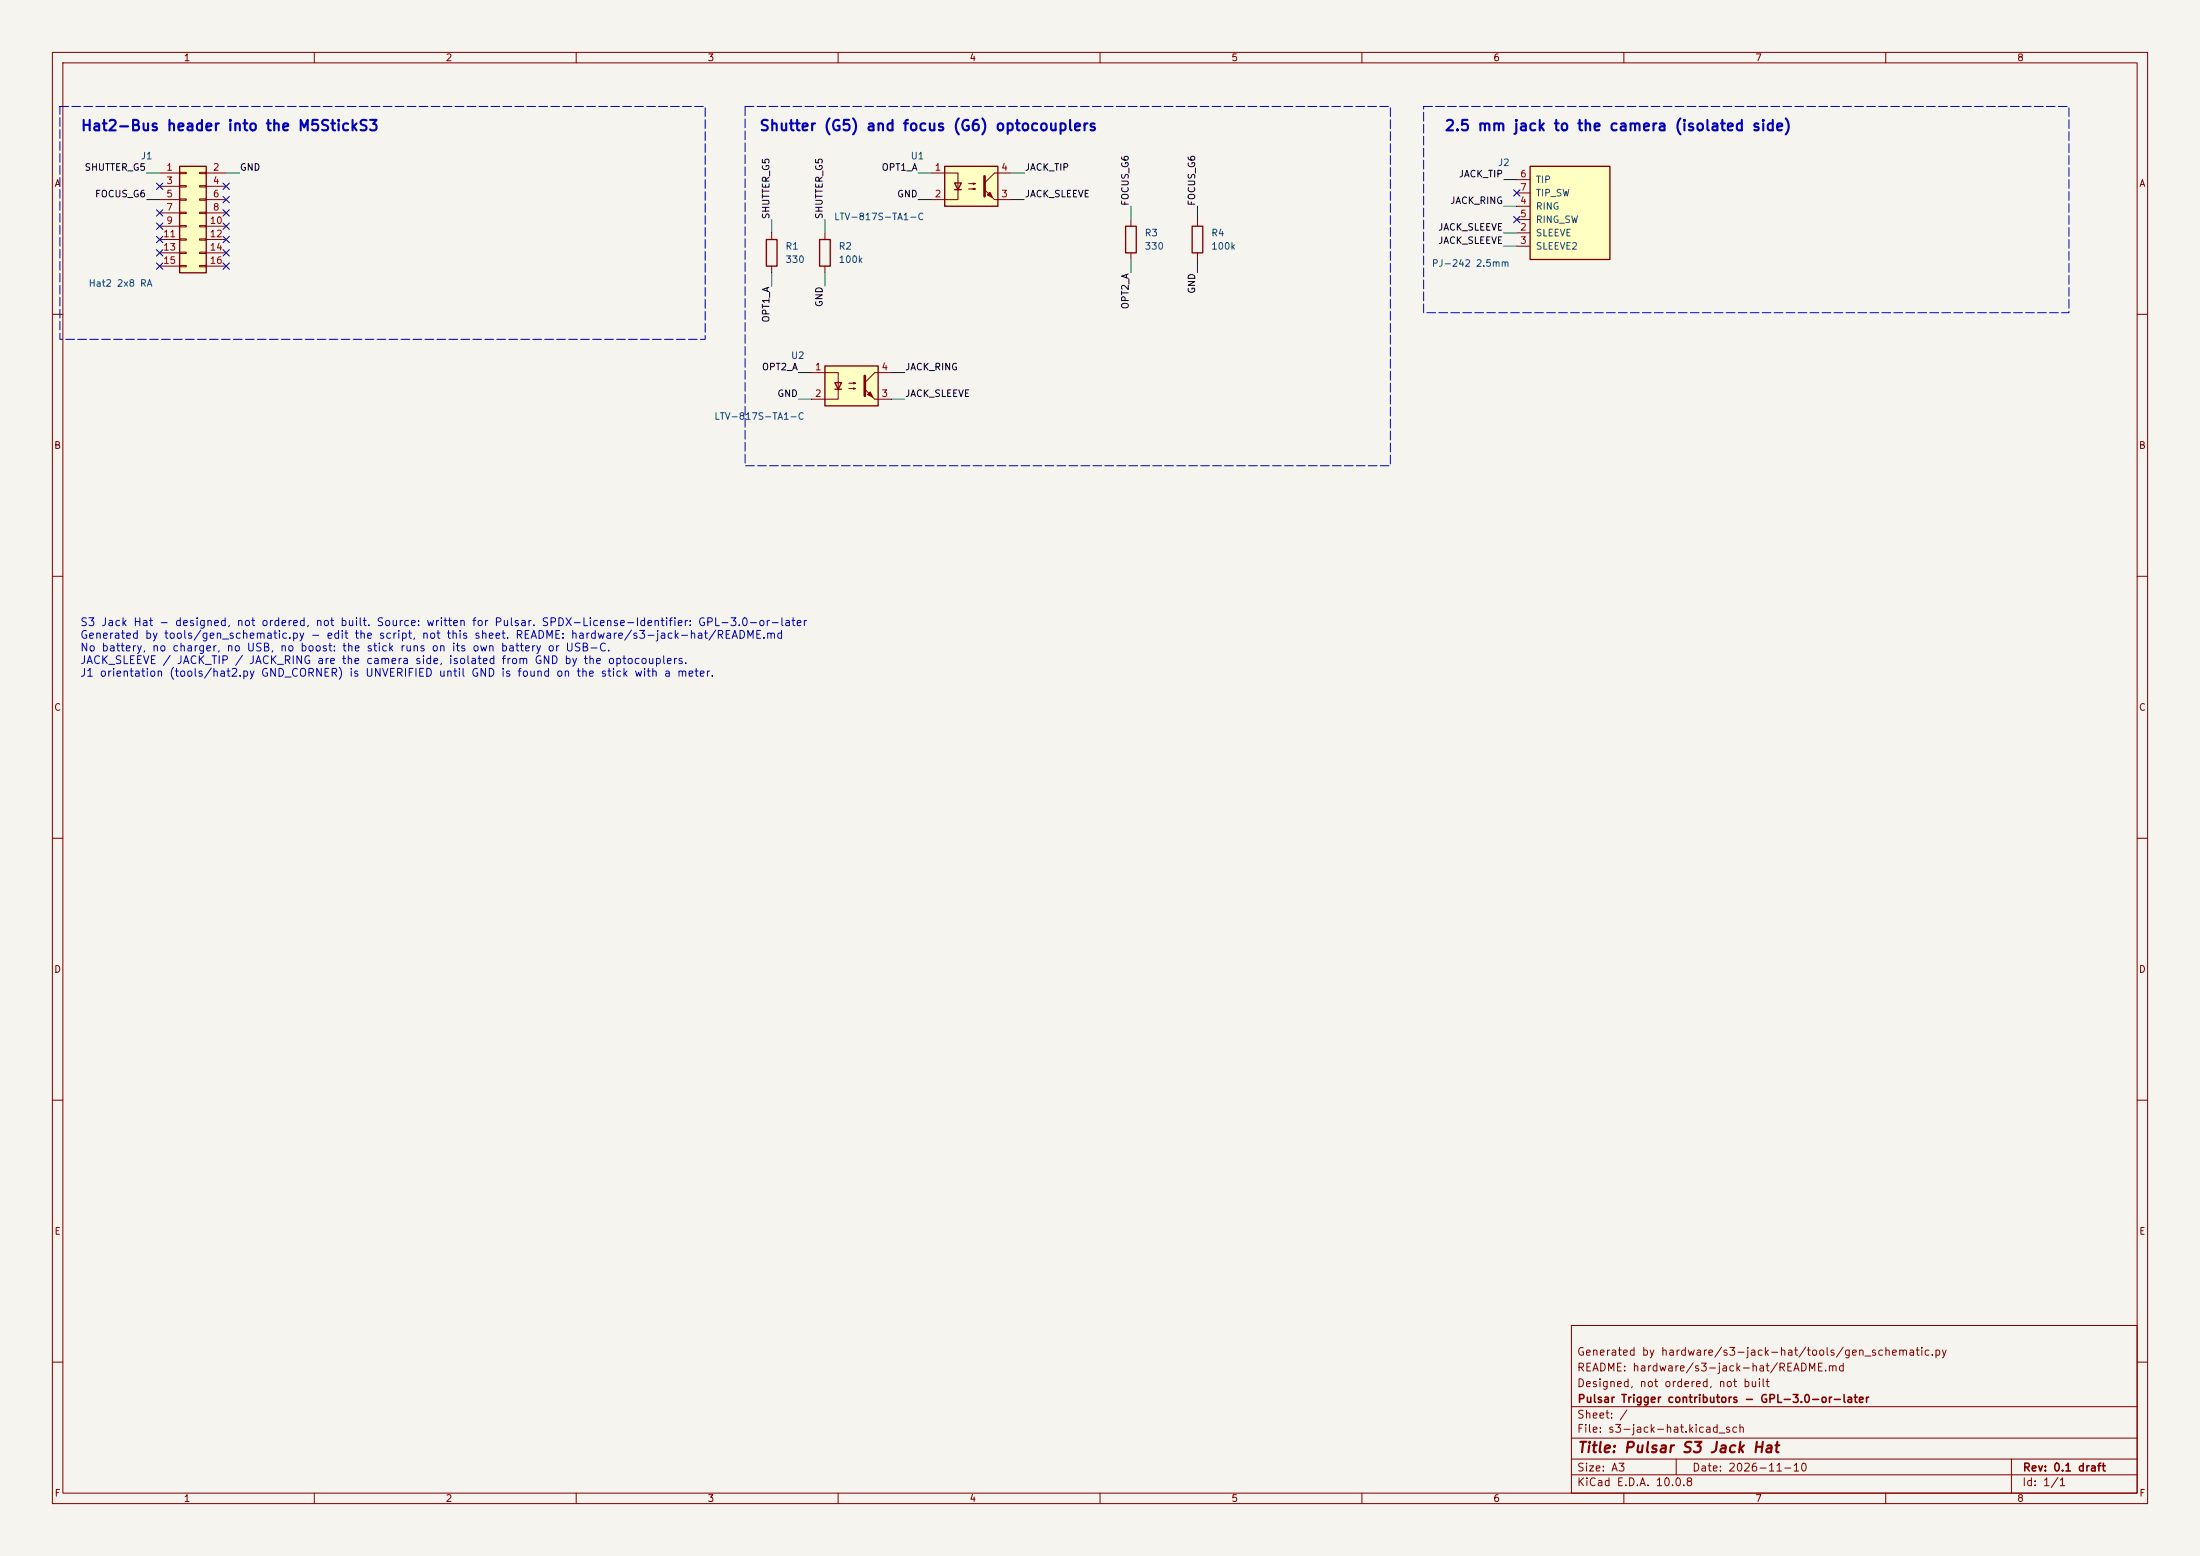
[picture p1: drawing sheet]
(kicad_sch
 (version 20250610)
 (generator "eeschema")
 (generator_version "10.0")
 (paper "A3")
 (title_block
  (title "Pulsar S3 Jack Hat")
  (date "2026-11-10")
  (rev "0.1 draft")
  (company "Pulsar Trigger contributors - GPL-3.0-or-later")
  (comment 1 "Designed, not ordered, not built")
  (comment 2 "README: hardware/s3-jack-hat/README.md")
  (comment 3 "Generated by hardware/s3-jack-hat/tools/gen_schematic.py"))
 (lib_symbols
  (symbol "Connector_Generic:Conn_02x08_Odd_Even"
   (pin_names
    (offset 1.016) (hide yes)) (exclude_from_sim no) (in_bom yes) (on_board yes)
   (in_pos_files yes)
   (duplicate_pin_numbers_are_jumpers no)
   (property "Reference" "J" (at 1.27 10.16 0) (show_name no) (do_not_autoplace no) (effects (font (size 1.27 1.27))))
   (property "Value" "Conn_02x08_Odd_Even" (at 1.27 -12.7 0) (show_name no) (do_not_autoplace no) (effects (font (size 1.27 1.27))))
   (property "Footprint" "" (at 0 0 0) (show_name no) (do_not_autoplace no) (hide yes) (effects (font (size 1.27 1.27))))
   (property "Datasheet" "" (at 0 0 0) (show_name no) (do_not_autoplace no) (hide yes) (effects (font (size 1.27 1.27))))
   (property "Description" "Generic connector, double row, 02x08, odd/even pin numbering scheme (row 1 odd numbers, row 2 even numbers), script generated (kicad-library-utils/schlib/autogen/connector/)" (at 0 0 0) (show_name no) (do_not_autoplace no) (hide yes) (effects (font (size 1.27 1.27))))
   (symbol "Conn_02x08_Odd_Even_1_1"
    (rectangle (start -1.27 8.89) (end 3.81 -11.43) (stroke (width 0.254) (type default)) (fill (type background)))
    (rectangle (start -1.27 7.747) (end 0 7.493) (stroke (width 0.1524) (type default)) (fill (type none)))
    (rectangle (start -1.27 5.207) (end 0 4.953) (stroke (width 0.1524) (type default)) (fill (type none)))
    (rectangle (start -1.27 2.667) (end 0 2.413) (stroke (width 0.1524) (type default)) (fill (type none)))
    (rectangle (start -1.27 0.127) (end 0 -0.127) (stroke (width 0.1524) (type default)) (fill (type none)))
    (rectangle (start -1.27 -2.413) (end 0 -2.667) (stroke (width 0.1524) (type default)) (fill (type none)))
    (rectangle (start -1.27 -4.953) (end 0 -5.207) (stroke (width 0.1524) (type default)) (fill (type none)))
    (rectangle (start -1.27 -7.493) (end 0 -7.747) (stroke (width 0.1524) (type default)) (fill (type none)))
    (rectangle (start -1.27 -10.033) (end 0 -10.287) (stroke (width 0.1524) (type default)) (fill (type none)))
    (rectangle (start 3.81 7.747) (end 2.54 7.493) (stroke (width 0.1524) (type default)) (fill (type none)))
    (rectangle (start 3.81 5.207) (end 2.54 4.953) (stroke (width 0.1524) (type default)) (fill (type none)))
    (rectangle (start 3.81 2.667) (end 2.54 2.413) (stroke (width 0.1524) (type default)) (fill (type none)))
    (rectangle (start 3.81 0.127) (end 2.54 -0.127) (stroke (width 0.1524) (type default)) (fill (type none)))
    (rectangle (start 3.81 -2.413) (end 2.54 -2.667) (stroke (width 0.1524) (type default)) (fill (type none)))
    (rectangle (start 3.81 -4.953) (end 2.54 -5.207) (stroke (width 0.1524) (type default)) (fill (type none)))
    (rectangle (start 3.81 -7.493) (end 2.54 -7.747) (stroke (width 0.1524) (type default)) (fill (type none)))
    (rectangle (start 3.81 -10.033) (end 2.54 -10.287) (stroke (width 0.1524) (type default)) (fill (type none)))
    (pin passive line (at -5.08 7.62 0) (length 3.81) (name "Pin_1" (effects (font (size 1.27 1.27)))) (number "1" (effects (font (size 1.27 1.27)))))
    (pin passive line (at 7.62 7.62 180) (length 3.81) (name "Pin_2" (effects (font (size 1.27 1.27)))) (number "2" (effects (font (size 1.27 1.27)))))
    (pin passive line (at -5.08 5.08 0) (length 3.81) (name "Pin_3" (effects (font (size 1.27 1.27)))) (number "3" (effects (font (size 1.27 1.27)))))
    (pin passive line (at 7.62 5.08 180) (length 3.81) (name "Pin_4" (effects (font (size 1.27 1.27)))) (number "4" (effects (font (size 1.27 1.27)))))
    (pin passive line (at -5.08 2.54 0) (length 3.81) (name "Pin_5" (effects (font (size 1.27 1.27)))) (number "5" (effects (font (size 1.27 1.27)))))
    (pin passive line (at 7.62 2.54 180) (length 3.81) (name "Pin_6" (effects (font (size 1.27 1.27)))) (number "6" (effects (font (size 1.27 1.27)))))
    (pin passive line (at -5.08 0 0) (length 3.81) (name "Pin_7" (effects (font (size 1.27 1.27)))) (number "7" (effects (font (size 1.27 1.27)))))
    (pin passive line (at 7.62 0 180) (length 3.81) (name "Pin_8" (effects (font (size 1.27 1.27)))) (number "8" (effects (font (size 1.27 1.27)))))
    (pin passive line (at -5.08 -2.54 0) (length 3.81) (name "Pin_9" (effects (font (size 1.27 1.27)))) (number "9" (effects (font (size 1.27 1.27)))))
    (pin passive line (at 7.62 -2.54 180) (length 3.81) (name "Pin_10" (effects (font (size 1.27 1.27)))) (number "10" (effects (font (size 1.27 1.27)))))
    (pin passive line (at -5.08 -5.08 0) (length 3.81) (name "Pin_11" (effects (font (size 1.27 1.27)))) (number "11" (effects (font (size 1.27 1.27)))))
    (pin passive line (at 7.62 -5.08 180) (length 3.81) (name "Pin_12" (effects (font (size 1.27 1.27)))) (number "12" (effects (font (size 1.27 1.27)))))
    (pin passive line (at -5.08 -7.62 0) (length 3.81) (name "Pin_13" (effects (font (size 1.27 1.27)))) (number "13" (effects (font (size 1.27 1.27)))))
    (pin passive line (at 7.62 -7.62 180) (length 3.81) (name "Pin_14" (effects (font (size 1.27 1.27)))) (number "14" (effects (font (size 1.27 1.27)))))
    (pin passive line (at -5.08 -10.16 0) (length 3.81) (name "Pin_15" (effects (font (size 1.27 1.27)))) (number "15" (effects (font (size 1.27 1.27)))))
    (pin passive line (at 7.62 -10.16 180) (length 3.81) (name "Pin_16" (effects (font (size 1.27 1.27)))) (number "16" (effects (font (size 1.27 1.27))))))
   (embedded_fonts no))
  (symbol "Device:R"
   (pin_numbers (hide yes))
   (pin_names
    (offset 0)) (exclude_from_sim no) (in_bom yes) (on_board yes)
   (in_pos_files yes)
   (duplicate_pin_numbers_are_jumpers no)
   (property "Reference" "R" (at 2.032 0 90) (show_name no) (do_not_autoplace no) (effects (font (size 1.27 1.27))))
   (property "Value" "R" (at 0 0 90) (show_name no) (do_not_autoplace no) (effects (font (size 1.27 1.27))))
   (property "Footprint" "" (at -1.778 0 90) (show_name no) (do_not_autoplace no) (hide yes) (effects (font (size 1.27 1.27))))
   (property "Datasheet" "" (at 0 0 0) (show_name no) (do_not_autoplace no) (hide yes) (effects (font (size 1.27 1.27))))
   (property "Description" "Resistor" (at 0 0 0) (show_name no) (do_not_autoplace no) (hide yes) (effects (font (size 1.27 1.27))))
   (symbol "R_0_1"
    (rectangle (start -1.016 -2.54) (end 1.016 2.54) (stroke (width 0.254) (type default)) (fill (type none))))
   (symbol "R_1_1"
    (pin passive line (at 0 3.81 270) (length 1.27) (name "" (effects (font (size 1.27 1.27)))) (number "1" (effects (font (size 1.27 1.27)))))
    (pin passive line (at 0 -3.81 90) (length 1.27) (name "" (effects (font (size 1.27 1.27)))) (number "2" (effects (font (size 1.27 1.27))))))
   (embedded_fonts no))
  (symbol "Isolator:LTV-817S"
   (pin_names
    (offset 1.016)) (exclude_from_sim no) (in_bom yes) (on_board yes)
   (in_pos_files yes)
   (duplicate_pin_numbers_are_jumpers no)
   (property "Reference" "U" (at -3.81 5.08 0) (show_name no) (do_not_autoplace no) (effects (font (size 1.27 1.27))))
   (property "Value" "LTV-817S" (at 0 -5.08 0) (show_name no) (do_not_autoplace no) (effects (font (size 1.27 1.27))))
   (property "Footprint" "Package_DIP:SMDIP-4_W9.53mm" (at 0 -7.62 0) (show_name no) (do_not_autoplace no) (hide yes) (effects (font (size 1.27 1.27))))
   (property "Datasheet" "http://www.us.liteon.com/downloads/LTV-817-827-847.PDF" (at -8.89 7.62 0) (show_name no) (do_not_autoplace no) (hide yes) (effects (font (size 1.27 1.27))))
   (property "Description" "DC Optocoupler, Vce 35V, CTR 50%, SMDIP-4" (at 0 0 0) (show_name no) (do_not_autoplace no) (hide yes) (effects (font (size 1.27 1.27))))
   (symbol "LTV-817S_1_1"
    (rectangle (start -5.08 3.81) (end 5.08 -3.81) (stroke (width 0.254) (type default)) (fill (type background)))
    (polyline (pts (xy -5.08 2.54) (xy -2.54 2.54) (xy -2.54 -0.762)) (stroke (width 0) (type default)) (fill (type none)))
    (polyline (pts (xy -3.175 -0.635) (xy -1.905 -0.635)) (stroke (width 0.254) (type default)) (fill (type none)))
    (polyline (pts (xy -2.54 -0.635) (xy -2.54 -2.54) (xy -5.08 -2.54)) (stroke (width 0) (type default)) (fill (type none)))
    (polyline (pts (xy -2.54 -0.635) (xy -3.175 0.635) (xy -1.905 0.635) (xy -2.54 -0.635)) (stroke (width 0.254) (type default)) (fill (type none)))
    (polyline (pts (xy -0.508 0.508) (xy 0.762 0.508) (xy 0.381 0.381) (xy 0.381 0.635) (xy 0.762 0.508)) (stroke (width 0) (type default)) (fill (type none)))
    (polyline (pts (xy -0.508 -0.508) (xy 0.762 -0.508) (xy 0.381 -0.635) (xy 0.381 -0.381) (xy 0.762 -0.508)) (stroke (width 0) (type default)) (fill (type none)))
    (polyline (pts (xy 2.54 1.905) (xy 2.54 -1.905)) (stroke (width 0.508) (type default)) (fill (type none)))
    (polyline (pts (xy 2.54 0.635) (xy 4.445 2.54)) (stroke (width 0) (type default)) (fill (type none)))
    (polyline (pts (xy 3.048 -1.651) (xy 3.556 -1.143) (xy 4.064 -2.159) (xy 3.048 -1.651)) (stroke (width 0) (type default)) (fill (type outline)))
    (polyline (pts (xy 4.445 2.54) (xy 5.08 2.54)) (stroke (width 0) (type default)) (fill (type none)))
    (polyline (pts (xy 4.445 -2.54) (xy 2.54 -0.635)) (stroke (width 0) (type default)) (fill (type outline)))
    (polyline (pts (xy 4.445 -2.54) (xy 5.08 -2.54)) (stroke (width 0) (type default)) (fill (type none)))
    (pin passive line (at -7.62 2.54 0) (length 2.54) (name "" (effects (font (size 1.27 1.27)))) (number "1" (effects (font (size 1.27 1.27)))))
    (pin passive line (at -7.62 -2.54 0) (length 2.54) (name "" (effects (font (size 1.27 1.27)))) (number "2" (effects (font (size 1.27 1.27)))))
    (pin passive line (at 7.62 -2.54 180) (length 2.54) (name "" (effects (font (size 1.27 1.27)))) (number "3" (effects (font (size 1.27 1.27)))))
    (pin passive line (at 7.62 2.54 180) (length 2.54) (name "" (effects (font (size 1.27 1.27)))) (number "4" (effects (font (size 1.27 1.27))))))
   (embedded_fonts no))
  (symbol "s3-jack-hat:PJ-242"
   (pin_names
    (offset 1.016)) (exclude_from_sim no) (in_bom yes) (on_board yes)
   (in_pos_files yes)
   (duplicate_pin_numbers_are_jumpers no)
   (property "Reference" "J" (at -7.62 10.16 0) (effects (font (size 1.27 1.27)) (justify left bottom)))
   (property "Value" "PJ-242" (at -7.62 -10.16 0) (effects (font (size 1.27 1.27)) (justify left top)))
   (property "Footprint" "" (at 0 0 0) (hide yes) (effects (font (size 1.27 1.27))))
   (property "Datasheet" "https://www.lcsc.com/datasheet/lcsc_datasheet_1912111437_SHOU-HAN-PJ-242_C431536.pdf" (at 0 0 0) (hide yes) (effects (font (size 1.27 1.27))))
   (property "Description" "2.5 mm SMD jack, Shou Han PJ-242. 2 = sleeve, 3 = sleeve-zone contact, 4 = ring (5 = its switch), 6 = tip (7 = its switch); read from the drawing, confirm with a meter" (at 0 0 0) (hide yes) (effects (font (size 1.27 1.27))))
   (symbol "PJ-242_0_1"
    (rectangle (start -7.62 8.89) (end 7.62 -8.89) (stroke (width 0.254) (type default)) (fill (type background))))
   (symbol "PJ-242_1_1"
    (pin passive line (at -10.16 6.35 0) (length 2.54) (name "TIP" (effects (font (size 1.27 1.27)))) (number "6" (effects (font (size 1.27 1.27)))))
    (pin passive line (at -10.16 3.81 0) (length 2.54) (name "TIP_SW" (effects (font (size 1.27 1.27)))) (number "7" (effects (font (size 1.27 1.27)))))
    (pin passive line (at -10.16 1.27 0) (length 2.54) (name "RING" (effects (font (size 1.27 1.27)))) (number "4" (effects (font (size 1.27 1.27)))))
    (pin passive line (at -10.16 -1.27 0) (length 2.54) (name "RING_SW" (effects (font (size 1.27 1.27)))) (number "5" (effects (font (size 1.27 1.27)))))
    (pin passive line (at -10.16 -3.81 0) (length 2.54) (name "SLEEVE" (effects (font (size 1.27 1.27)))) (number "2" (effects (font (size 1.27 1.27)))))
    (pin passive line (at -10.16 -6.35 0) (length 2.54) (name "SLEEVE2" (effects (font (size 1.27 1.27)))) (number "3" (effects (font (size 1.27 1.27))))))
   (embedded_fonts no))
  (symbol "power:PWR_FLAG"
   (power global)
   (pin_numbers (hide yes))
   (pin_names
    (offset 0) (hide yes)) (exclude_from_sim no) (in_bom yes) (on_board yes)
   (in_pos_files yes)
   (duplicate_pin_numbers_are_jumpers no)
   (property "Reference" "#FLG" (at 0 1.905 0) (show_name no) (do_not_autoplace no) (hide yes) (effects (font (size 1.27 1.27))))
   (property "Value" "PWR_FLAG" (at 0 3.81 0) (show_name no) (do_not_autoplace no) (effects (font (size 1.27 1.27))))
   (property "Footprint" "" (at 0 0 0) (show_name no) (do_not_autoplace no) (hide yes) (effects (font (size 1.27 1.27))))
   (property "Datasheet" "" (at 0 0 0) (show_name no) (do_not_autoplace no) (hide yes) (effects (font (size 1.27 1.27))))
   (property "Description" "Special symbol for telling ERC where power comes from" (at 0 0 0) (show_name no) (do_not_autoplace no) (hide yes) (effects (font (size 1.27 1.27))))
   (symbol "PWR_FLAG_0_0"
    (pin power_out line (at 0 0 90) (length 0) (name "" (effects (font (size 1.27 1.27)))) (number "1" (effects (font (size 1.27 1.27))))))
   (symbol "PWR_FLAG_0_1"
    (polyline (pts (xy 0 0) (xy 0 1.27) (xy -1.016 1.905) (xy 0 2.54) (xy 1.016 1.905) (xy 0 1.27)) (stroke (width 0) (type default)) (fill (type none))))
   (embedded_fonts no)))
 (text "Hat2-Bus header into the M5StickS3"
  (exclude_from_sim no)
  (at 15.24 25.4 0)
  (effects (font (size 2 2)
    (bold yes)) (justify left bottom)))
 (rectangle
  (start 11.43 20.32)
  (end 134.62 64.77)
  (stroke (width 0) (type dash))
  (fill (type none)))
 (symbol
  (lib_id "Connector_Generic:Conn_02x08_Odd_Even")
  (at 35.56 40.64 0)
  (unit 1)
  (exclude_from_sim no)
  (in_bom yes)
  (on_board yes)
  (dnp no)
  (property "Reference" "J1" (at 29.21 30.48 0) (effects (font (size 1.27 1.27)) (justify right bottom)))
  (property "Value" "Hat2 2x8 RA" (at 29.21 53.34 0) (effects (font (size 1.27 1.27)) (justify right top)))
  (property "Footprint" "Connector_PinHeader_2.54mm:PinHeader_2x08_P2.54mm_Horizontal" (at 35.56 40.64 0) (hide yes) (effects (font (size 1.27 1.27))))
  (property "Datasheet" "" (at 35.56 40.64 0) (hide yes) (effects (font (size 1.27 1.27))))
  (property "Description" "Generic connector, double row, 02x08, odd/even pin numbering scheme (row 1 odd numbers, row 2 even numbers), script generated (kicad-library-utils/schlib/autogen/connector/)" (at 35.56 40.64 0) (hide yes) (effects (font (size 1.27 1.27))))
  (property "LCSC" "C27985210" (at 35.56 40.64 0) (hide yes) (effects (font (size 1.27 1.27))))
  (property "MPN" "HC-PZ254-13.8L-2x8PWA" (at 35.56 40.64 0) (hide yes) (effects (font (size 1.27 1.27))))
  (property "Note" "Hong Cheng drawing: 2.5 mm insulator, 6.0 mm mating pin, 3.0 mm tail. Alternate: C54907672 (Shou Han PZ2.54-2x8PWZ-L18.8-A, no drawing on JLC). Pad -> Hat2 signal from tools/hat2.py, GND_CORNER=('lower', 'left') (UNVERIFIED). Pads: 1=G5, 2=GND, 3=G4, 4=EXT_5V, 5=G6, 6=G0, 7=G7, 8=G1, 9=G43, 10=G8, 11=G44, 12=BAT, 13=G2, 14=3V3_L2, 15=G3, 16=5V_IN" (at 35.56 40.64 0) (hide yes) (effects (font (size 1.27 1.27))))
  (pin "1")
  (pin "2")
  (pin "3")
  (pin "4")
  (pin "5")
  (pin "6")
  (pin "7")
  (pin "8")
  (pin "9")
  (pin "10")
  (pin "11")
  (pin "12")
  (pin "13")
  (pin "14")
  (pin "15")
  (pin "16"))
 (wire
  (pts (xy 30.48 33.02) (xy 27.94 33.02))
  (stroke (width 0) (type default)))
 (label "SHUTTER_G5"
  (at 27.94 33.02 180)
  (effects (font (size 1.27 1.27)) (justify right bottom)))
 (wire
  (pts (xy 43.18 33.02) (xy 45.72 33.02))
  (stroke (width 0) (type default)))
 (label "GND"
  (at 45.72 33.02 0)
  (effects (font (size 1.27 1.27)) (justify left bottom)))
 (no_connect
  (at 30.48 35.56))
 (no_connect
  (at 43.18 35.56))
 (wire
  (pts (xy 30.48 38.1) (xy 27.94 38.1))
  (stroke (width 0) (type default)))
 (label "FOCUS_G6"
  (at 27.94 38.1 180)
  (effects (font (size 1.27 1.27)) (justify right bottom)))
 (no_connect
  (at 43.18 38.1))
 (no_connect
  (at 30.48 40.64))
 (no_connect
  (at 43.18 40.64))
 (no_connect
  (at 30.48 43.18))
 (no_connect
  (at 43.18 43.18))
 (no_connect
  (at 30.48 45.72))
 (no_connect
  (at 43.18 45.72))
 (no_connect
  (at 30.48 48.26))
 (no_connect
  (at 43.18 48.26))
 (no_connect
  (at 30.48 50.8))
 (no_connect
  (at 43.18 50.8))
 (text "Shutter (G5) and focus (G6) optocouplers"
  (exclude_from_sim no)
  (at 144.78 25.4 0)
  (effects (font (size 2 2)
    (bold yes)) (justify left bottom)))
 (rectangle
  (start 142.24 20.32)
  (end 265.43 88.9)
  (stroke (width 0) (type dash))
  (fill (type none)))
 (symbol
  (lib_id "Device:R")
  (at 147.32 48.26 0)
  (unit 1)
  (exclude_from_sim no)
  (in_bom yes)
  (on_board yes)
  (dnp no)
  (property "Reference" "R1" (at 149.86 46.99 0) (effects (font (size 1.27 1.27)) (justify left)))
  (property "Value" "330" (at 149.86 49.53 0) (effects (font (size 1.27 1.27)) (justify left)))
  (property "Footprint" "Resistor_SMD:R_0603_1608Metric" (at 147.32 48.26 0) (hide yes) (effects (font (size 1.27 1.27))))
  (property "Datasheet" "" (at 147.32 48.26 0) (hide yes) (effects (font (size 1.27 1.27))))
  (property "Description" "Resistor" (at 147.32 48.26 0) (hide yes) (effects (font (size 1.27 1.27))))
  (property "LCSC" "C23138" (at 147.32 48.26 0) (hide yes) (effects (font (size 1.27 1.27))))
  (property "MPN" "0603WAF3300T5E" (at 147.32 48.26 0) (hide yes) (effects (font (size 1.27 1.27))))
  (property "Note" "~5-6 mA at 3.3 V" (at 147.32 48.26 0) (hide yes) (effects (font (size 1.27 1.27))))
  (pin "1")
  (pin "2"))
 (wire
  (pts (xy 147.32 44.45) (xy 147.32 41.91))
  (stroke (width 0) (type default)))
 (label "SHUTTER_G5"
  (at 147.32 41.91 90)
  (effects (font (size 1.27 1.27)) (justify left bottom)))
 (wire
  (pts (xy 147.32 52.07) (xy 147.32 54.61))
  (stroke (width 0) (type default)))
 (label "OPT1_A"
  (at 147.32 54.61 270)
  (effects (font (size 1.27 1.27)) (justify right bottom)))
 (symbol
  (lib_id "Device:R")
  (at 157.48 48.26 0)
  (unit 1)
  (exclude_from_sim no)
  (in_bom yes)
  (on_board yes)
  (dnp no)
  (property "Reference" "R2" (at 160.02 46.99 0) (effects (font (size 1.27 1.27)) (justify left)))
  (property "Value" "100k" (at 160.02 49.53 0) (effects (font (size 1.27 1.27)) (justify left)))
  (property "Footprint" "Resistor_SMD:R_0603_1608Metric" (at 157.48 48.26 0) (hide yes) (effects (font (size 1.27 1.27))))
  (property "Datasheet" "" (at 157.48 48.26 0) (hide yes) (effects (font (size 1.27 1.27))))
  (property "Description" "Resistor" (at 157.48 48.26 0) (hide yes) (effects (font (size 1.27 1.27))))
  (property "LCSC" "C25803" (at 157.48 48.26 0) (hide yes) (effects (font (size 1.27 1.27))))
  (property "MPN" "0603WAF1003T5E" (at 157.48 48.26 0) (hide yes) (effects (font (size 1.27 1.27))))
  (property "Note" "Keeps the opto off while the S3 boots" (at 157.48 48.26 0) (hide yes) (effects (font (size 1.27 1.27))))
  (pin "1")
  (pin "2"))
 (wire
  (pts (xy 157.48 44.45) (xy 157.48 41.91))
  (stroke (width 0) (type default)))
 (label "SHUTTER_G5"
  (at 157.48 41.91 90)
  (effects (font (size 1.27 1.27)) (justify left bottom)))
 (wire
  (pts (xy 157.48 52.07) (xy 157.48 54.61))
  (stroke (width 0) (type default)))
 (label "GND"
  (at 157.48 54.61 270)
  (effects (font (size 1.27 1.27)) (justify right bottom)))
 (symbol
  (lib_id "Isolator:LTV-817S")
  (at 185.42 35.56 0)
  (unit 1)
  (exclude_from_sim no)
  (in_bom yes)
  (on_board yes)
  (dnp no)
  (property "Reference" "U1" (at 176.53 30.48 0) (effects (font (size 1.27 1.27)) (justify right bottom)))
  (property "Value" "LTV-817S-TA1-C" (at 176.53 40.64 0) (effects (font (size 1.27 1.27)) (justify right top)))
  (property "Footprint" "Package_DIP:SMDIP-4_W9.53mm" (at 185.42 35.56 0) (hide yes) (effects (font (size 1.27 1.27))))
  (property "Datasheet" "http://www.us.liteon.com/downloads/LTV-817-827-847.PDF" (at 185.42 35.56 0) (hide yes) (effects (font (size 1.27 1.27))))
  (property "Description" "DC Optocoupler, Vce 35V, CTR 50%, SMDIP-4" (at 185.42 35.56 0) (hide yes) (effects (font (size 1.27 1.27))))
  (property "LCSC" "C109227" (at 185.42 35.56 0) (hide yes) (effects (font (size 1.27 1.27))))
  (property "MPN" "LTV-817S-TA1-C" (at 185.42 35.56 0) (hide yes) (effects (font (size 1.27 1.27))))
  (property "Note" "Shutter" (at 185.42 35.56 0) (hide yes) (effects (font (size 1.27 1.27))))
  (pin "1")
  (pin "2")
  (pin "3")
  (pin "4"))
 (wire
  (pts (xy 177.8 33.02) (xy 175.26 33.02))
  (stroke (width 0) (type default)))
 (label "OPT1_A"
  (at 175.26 33.02 180)
  (effects (font (size 1.27 1.27)) (justify right bottom)))
 (wire
  (pts (xy 177.8 38.1) (xy 175.26 38.1))
  (stroke (width 0) (type default)))
 (label "GND"
  (at 175.26 38.1 180)
  (effects (font (size 1.27 1.27)) (justify right bottom)))
 (wire
  (pts (xy 193.04 38.1) (xy 195.58 38.1))
  (stroke (width 0) (type default)))
 (label "JACK_SLEEVE"
  (at 195.58 38.1 0)
  (effects (font (size 1.27 1.27)) (justify left bottom)))
 (wire
  (pts (xy 193.04 33.02) (xy 195.58 33.02))
  (stroke (width 0) (type default)))
 (label "JACK_TIP"
  (at 195.58 33.02 0)
  (effects (font (size 1.27 1.27)) (justify left bottom)))
 (symbol
  (lib_id "Device:R")
  (at 215.9 45.72 0)
  (unit 1)
  (exclude_from_sim no)
  (in_bom yes)
  (on_board yes)
  (dnp no)
  (property "Reference" "R3" (at 218.44 44.45 0) (effects (font (size 1.27 1.27)) (justify left)))
  (property "Value" "330" (at 218.44 46.99 0) (effects (font (size 1.27 1.27)) (justify left)))
  (property "Footprint" "Resistor_SMD:R_0603_1608Metric" (at 215.9 45.72 0) (hide yes) (effects (font (size 1.27 1.27))))
  (property "Datasheet" "" (at 215.9 45.72 0) (hide yes) (effects (font (size 1.27 1.27))))
  (property "Description" "Resistor" (at 215.9 45.72 0) (hide yes) (effects (font (size 1.27 1.27))))
  (property "LCSC" "C23138" (at 215.9 45.72 0) (hide yes) (effects (font (size 1.27 1.27))))
  (property "MPN" "0603WAF3300T5E" (at 215.9 45.72 0) (hide yes) (effects (font (size 1.27 1.27))))
  (property "Note" "~5-6 mA at 3.3 V" (at 215.9 45.72 0) (hide yes) (effects (font (size 1.27 1.27))))
  (pin "1")
  (pin "2"))
 (wire
  (pts (xy 215.9 41.91) (xy 215.9 39.37))
  (stroke (width 0) (type default)))
 (label "FOCUS_G6"
  (at 215.9 39.37 90)
  (effects (font (size 1.27 1.27)) (justify left bottom)))
 (wire
  (pts (xy 215.9 49.53) (xy 215.9 52.07))
  (stroke (width 0) (type default)))
 (label "OPT2_A"
  (at 215.9 52.07 270)
  (effects (font (size 1.27 1.27)) (justify right bottom)))
 (symbol
  (lib_id "Device:R")
  (at 228.6 45.72 0)
  (unit 1)
  (exclude_from_sim no)
  (in_bom yes)
  (on_board yes)
  (dnp no)
  (property "Reference" "R4" (at 231.14 44.45 0) (effects (font (size 1.27 1.27)) (justify left)))
  (property "Value" "100k" (at 231.14 46.99 0) (effects (font (size 1.27 1.27)) (justify left)))
  (property "Footprint" "Resistor_SMD:R_0603_1608Metric" (at 228.6 45.72 0) (hide yes) (effects (font (size 1.27 1.27))))
  (property "Datasheet" "" (at 228.6 45.72 0) (hide yes) (effects (font (size 1.27 1.27))))
  (property "Description" "Resistor" (at 228.6 45.72 0) (hide yes) (effects (font (size 1.27 1.27))))
  (property "LCSC" "C25803" (at 228.6 45.72 0) (hide yes) (effects (font (size 1.27 1.27))))
  (property "MPN" "0603WAF1003T5E" (at 228.6 45.72 0) (hide yes) (effects (font (size 1.27 1.27))))
  (property "Note" "Keeps the opto off while the S3 boots" (at 228.6 45.72 0) (hide yes) (effects (font (size 1.27 1.27))))
  (pin "1")
  (pin "2"))
 (wire
  (pts (xy 228.6 41.91) (xy 228.6 39.37))
  (stroke (width 0) (type default)))
 (label "FOCUS_G6"
  (at 228.6 39.37 90)
  (effects (font (size 1.27 1.27)) (justify left bottom)))
 (wire
  (pts (xy 228.6 49.53) (xy 228.6 52.07))
  (stroke (width 0) (type default)))
 (label "GND"
  (at 228.6 52.07 270)
  (effects (font (size 1.27 1.27)) (justify right bottom)))
 (symbol
  (lib_id "Isolator:LTV-817S")
  (at 162.56 73.66 0)
  (unit 1)
  (exclude_from_sim no)
  (in_bom yes)
  (on_board yes)
  (dnp no)
  (property "Reference" "U2" (at 153.67 68.58 0) (effects (font (size 1.27 1.27)) (justify right bottom)))
  (property "Value" "LTV-817S-TA1-C" (at 153.67 78.74 0) (effects (font (size 1.27 1.27)) (justify right top)))
  (property "Footprint" "Package_DIP:SMDIP-4_W9.53mm" (at 162.56 73.66 0) (hide yes) (effects (font (size 1.27 1.27))))
  (property "Datasheet" "http://www.us.liteon.com/downloads/LTV-817-827-847.PDF" (at 162.56 73.66 0) (hide yes) (effects (font (size 1.27 1.27))))
  (property "Description" "DC Optocoupler, Vce 35V, CTR 50%, SMDIP-4" (at 162.56 73.66 0) (hide yes) (effects (font (size 1.27 1.27))))
  (property "LCSC" "C109227" (at 162.56 73.66 0) (hide yes) (effects (font (size 1.27 1.27))))
  (property "MPN" "LTV-817S-TA1-C" (at 162.56 73.66 0) (hide yes) (effects (font (size 1.27 1.27))))
  (property "Note" "Focus" (at 162.56 73.66 0) (hide yes) (effects (font (size 1.27 1.27))))
  (pin "1")
  (pin "2")
  (pin "3")
  (pin "4"))
 (wire
  (pts (xy 154.94 71.12) (xy 152.4 71.12))
  (stroke (width 0) (type default)))
 (label "OPT2_A"
  (at 152.4 71.12 180)
  (effects (font (size 1.27 1.27)) (justify right bottom)))
 (wire
  (pts (xy 154.94 76.2) (xy 152.4 76.2))
  (stroke (width 0) (type default)))
 (label "GND"
  (at 152.4 76.2 180)
  (effects (font (size 1.27 1.27)) (justify right bottom)))
 (wire
  (pts (xy 170.18 76.2) (xy 172.72 76.2))
  (stroke (width 0) (type default)))
 (label "JACK_SLEEVE"
  (at 172.72 76.2 0)
  (effects (font (size 1.27 1.27)) (justify left bottom)))
 (wire
  (pts (xy 170.18 71.12) (xy 172.72 71.12))
  (stroke (width 0) (type default)))
 (label "JACK_RING"
  (at 172.72 71.12 0)
  (effects (font (size 1.27 1.27)) (justify left bottom)))
 (text "2.5 mm jack to the camera (isolated side)"
  (exclude_from_sim no)
  (at 275.59 25.4 0)
  (effects (font (size 2 2)
    (bold yes)) (justify left bottom)))
 (rectangle
  (start 271.78 20.32)
  (end 394.97 59.69)
  (stroke (width 0) (type dash))
  (fill (type none)))
 (symbol
  (lib_id "s3-jack-hat:PJ-242")
  (at 299.72 40.64 0)
  (unit 1)
  (exclude_from_sim no)
  (in_bom yes)
  (on_board yes)
  (dnp no)
  (property "Reference" "J2" (at 288.29 31.75 0) (effects (font (size 1.27 1.27)) (justify right bottom)))
  (property "Value" "PJ-242 2.5mm" (at 288.29 49.53 0) (effects (font (size 1.27 1.27)) (justify right top)))
  (property "Footprint" "s3-jack-hat:PJ-242_ShouHan" (at 299.72 40.64 0) (hide yes) (effects (font (size 1.27 1.27))))
  (property "Datasheet" "https://www.lcsc.com/datasheet/lcsc_datasheet_1912111437_SHOU-HAN-PJ-242_C431536.pdf" (at 299.72 40.64 0) (hide yes) (effects (font (size 1.27 1.27))))
  (property "Description" "2.5 mm SMD jack, Shou Han PJ-242. 2 = sleeve, 3 = sleeve-zone contact, 4 = ring (5 = its switch), 6 = tip (7 = its switch); read from the drawing, confirm with a meter" (at 299.72 40.64 0) (hide yes) (effects (font (size 1.27 1.27))))
  (property "LCSC" "C431536" (at 299.72 40.64 0) (hide yes) (effects (font (size 1.27 1.27))))
  (property "MPN" "PJ-242" (at 299.72 40.64 0) (hide yes) (effects (font (size 1.27 1.27))))
  (property "Note" "Pin roles read from the PJ-242 drawing: 6 tip, 4 ring, 2 + 3 sleeve; 5/7 switch contacts open. UNCONFIRMED: check with a meter and a Canon plug" (at 299.72 40.64 0) (hide yes) (effects (font (size 1.27 1.27))))
  (pin "6")
  (pin "7")
  (pin "4")
  (pin "5")
  (pin "2")
  (pin "3"))
 (wire
  (pts (xy 289.56 34.29) (xy 287.02 34.29))
  (stroke (width 0) (type default)))
 (label "JACK_TIP"
  (at 287.02 34.29 180)
  (effects (font (size 1.27 1.27)) (justify right bottom)))
 (no_connect
  (at 289.56 36.83))
 (wire
  (pts (xy 289.56 39.37) (xy 287.02 39.37))
  (stroke (width 0) (type default)))
 (label "JACK_RING"
  (at 287.02 39.37 180)
  (effects (font (size 1.27 1.27)) (justify right bottom)))
 (no_connect
  (at 289.56 41.91))
 (wire
  (pts (xy 289.56 44.45) (xy 287.02 44.45))
  (stroke (width 0) (type default)))
 (label "JACK_SLEEVE"
  (at 287.02 44.45 180)
  (effects (font (size 1.27 1.27)) (justify right bottom)))
 (wire
  (pts (xy 289.56 46.99) (xy 287.02 46.99))
  (stroke (width 0) (type default)))
 (label "JACK_SLEEVE"
  (at 287.02 46.99 180)
  (effects (font (size 1.27 1.27)) (justify right bottom)))
 (text "S3 Jack Hat - designed, not ordered, not built. Source: written for Pulsar. SPDX-License-Identifier: GPL-3.0-or-later\nGenerated by tools/gen_schematic.py - edit the script, not this sheet. README: hardware/s3-jack-hat/README.md\nNo battery, no charger, no USB, no boost: the stick runs on its own battery or USB-C.\nJACK_SLEEVE / JACK_TIP / JACK_RING are the camera side, isolated from GND by the optocouplers.\nJ1 orientation (tools/hat2.py GND_CORNER) is UNVERIFIED until GND is found on the stick with a meter."
  (exclude_from_sim no)
  (at 15.24 118.11 0)
  (effects (font (size 1.5 1.5)) (justify left top)))
 (sheet_instances
  (path ""
   (page "1")))
 (embedded_fonts no))
